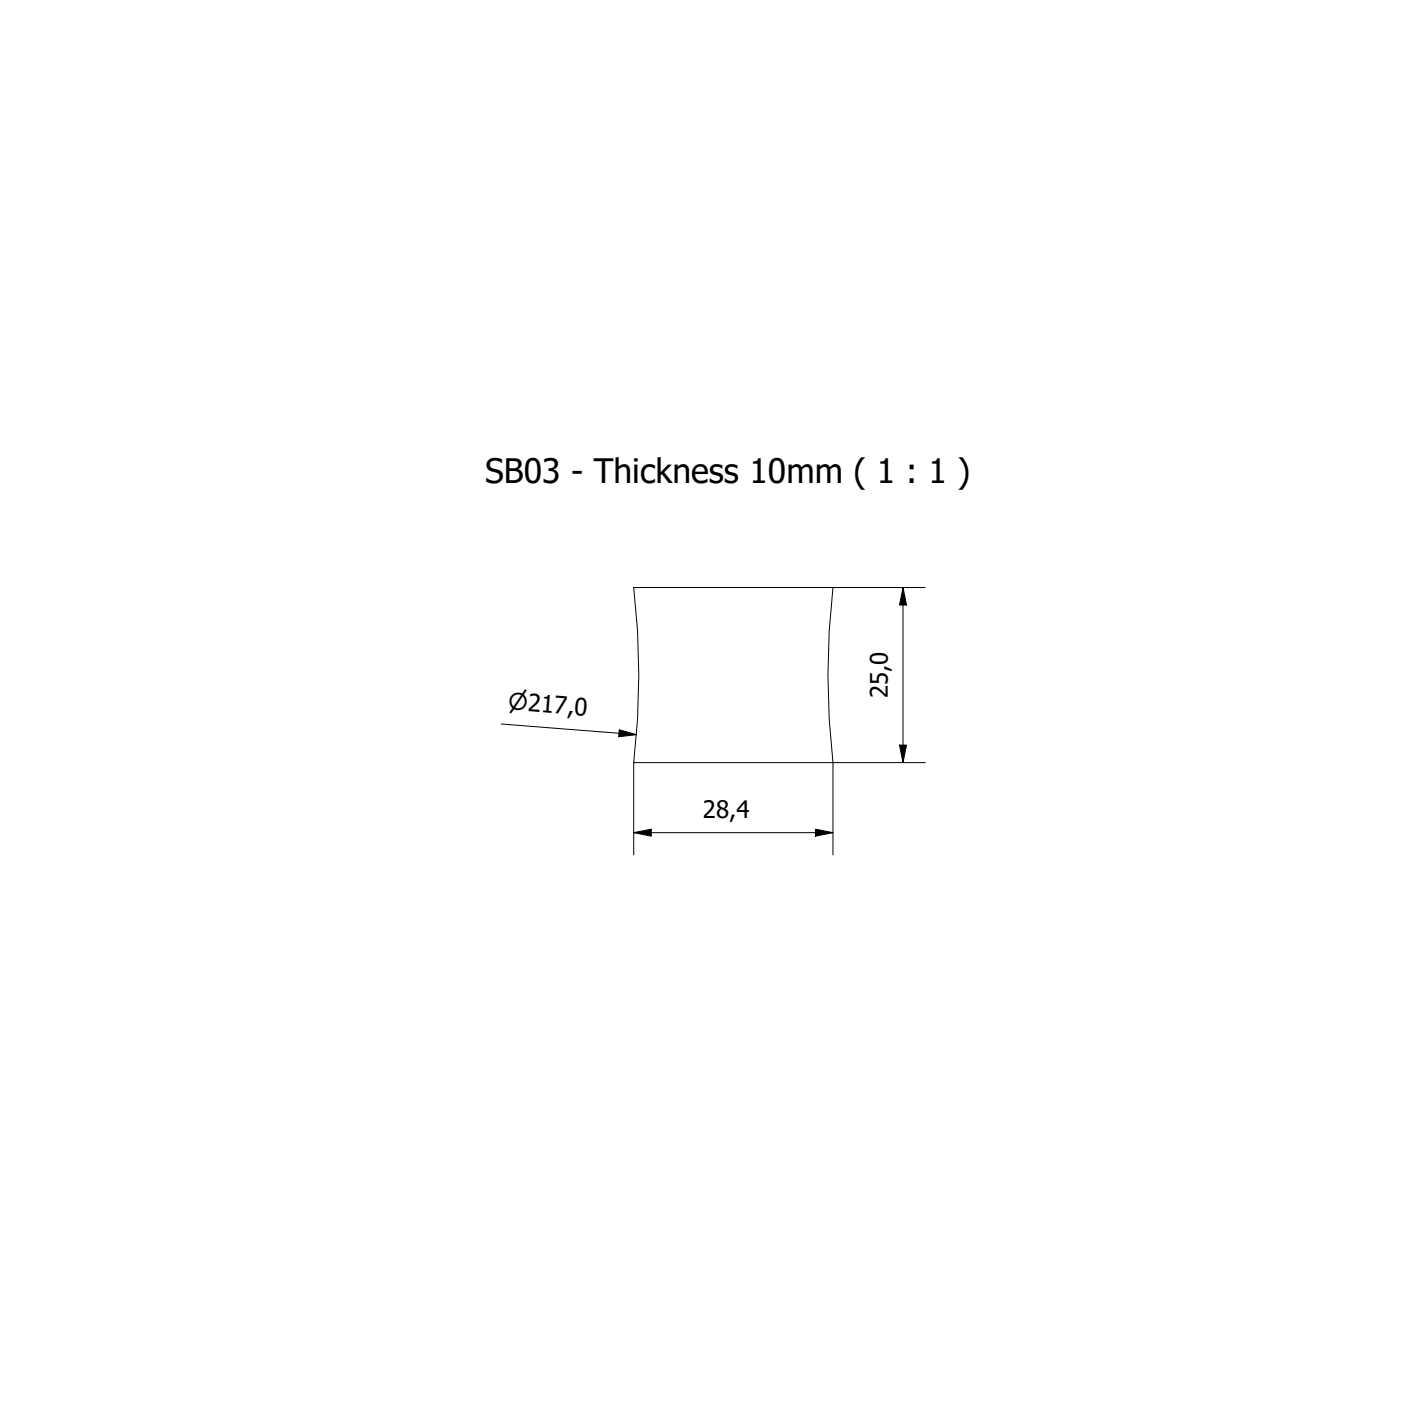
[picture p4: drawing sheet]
<svg xmlns="http://www.w3.org/2000/svg" width="200mm" height="200mm" viewBox="0 0 200 200" stroke-linecap="round" stroke-linejoin="round" font-family="sans-serif">
<!-- layer: Visible (ISO) -->
<path d="M90.5 83.9h28.4a108.9 108.9 0 0 0 0 25h-28.4a107.3 107.3 0 0 0 0-25z" fill="none" stroke="#000" stroke-width=".14"/>
<!-- layer: Dimension (ISO) -->
<path d="M118.9 83.9h13.2M128.9 83.9l.5 2.5h-1zM128.9 83.9v25M71.6 103.4l19.3 1.5M88.4 104.2l2.5 .7-2.6 .3zM90.5 118.9l2.5-.5v1zM90.5 118.9h28.4M90.5 108.9v13.2M116.4 118.4l2.5 .5-2.5 .5zM128.4 106.4h1l-.5 2.5zM132.1 108.9h-13.2v13.2" fill="none" stroke="#000" stroke-width=".14"/>
<path d="M128.9 83.9l.5 2.5h-1zM88.4 104.2l2.5 .7-2.6 .3zM90.5 118.9l2.5-.5v1zM116.4 118.4l2.5 .5-2.5 .5zM128.4 106.4h1l-.5 2.5z" fill="#000"/>
<text font-size="4.8" x="69.3" y="69">SB03 - Thickness 10mm ( 1 : 1 )</text>
<g font-size="3.4">
<text x="126.8" y="99.7" transform="rotate(-90 126.8 99.7)">25,0</text>
<text x="100.4" y="116.7">28,4</text>
</g>
<text font-size="3.3" x="72.5" y="101.3" transform="rotate(5 72.5 101.3)">⌀217,0</text>
</svg>
